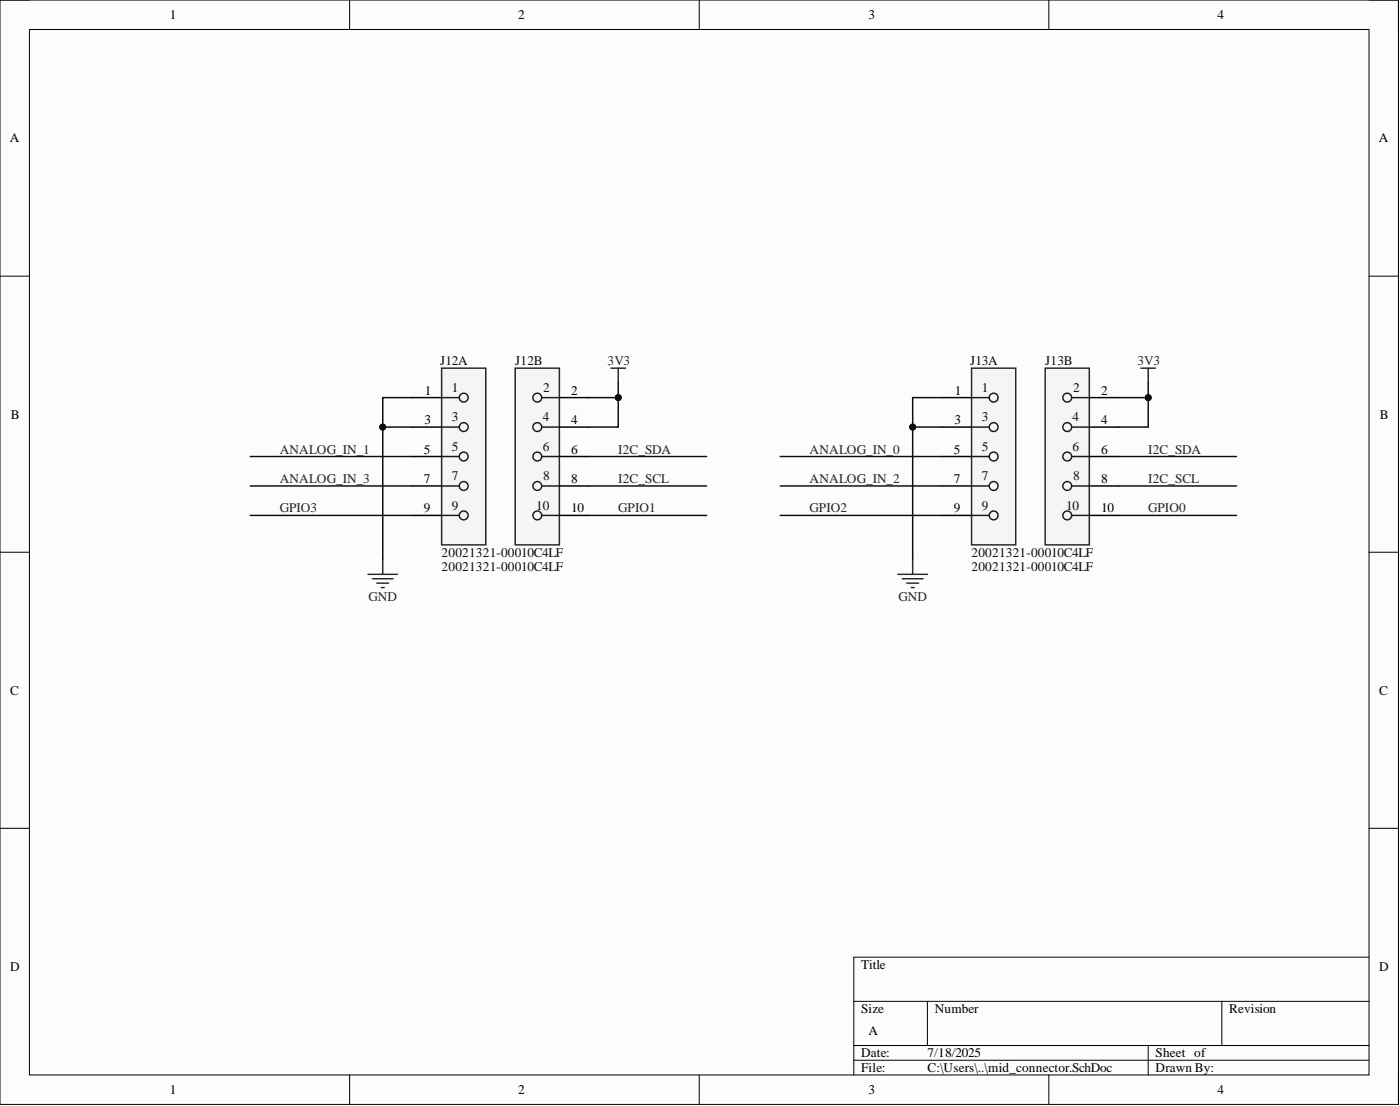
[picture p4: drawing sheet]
<svg xmlns="http://www.w3.org/2000/svg" width="241mm" height="190mm" viewBox="0 0 241 190" stroke-linecap="round" stroke-linejoin="round" font-family="sans-serif">
<path d="M0 0h241v190.2h-241z" fill-rule="evenodd" fill="#fcfcfc"/>
<path d="M0 0h241v190.2h-241z" fill="none" stroke="#000" stroke-width=".17"/>
<path d="M5.1 5.1h230.9v180.1h-230.9z" fill-rule="evenodd" fill="#fcfcfc"/>
<g fill="none" stroke="#000" stroke-width=".17">
<path d="M0 0h5.1M5.1 5.1h230.9v180.1h-230.9zM60.3 0v5.1M120.5 0v5.1M180.8 0v5.1M236 0h5v5.1M0 47.6h5.1M236 47.6h5M0 95.1h5.1M236 95.1h5M0 142.7h5.1M236 142.7h5"/>
<path d="M147.2 172.5h88.8M159.8 172.5v7.6M210.6 172.5v7.6M236 164.9h-88.8v20.3M60.3 185.2v5M120.5 185.2v5M147.2 180.1h88.8M147.2 182.6h88.8M180.8 185.2v5M197.9 180.1v5.1M241 185.2v5"/>
</g>
<path d="M154.8 98.9h5M155.5 99.7h3.6M157.3 96.4v2.5M156.3 100.4h2M157.1 101.2h.5" fill="none" stroke="#262626" stroke-width=".25"/>
<path d="M167.5 63.4h7.6v30.4h-7.6z" fill-rule="evenodd" fill="#f5f5f5"/>
<path d="M167.5 63.4h7.6v30.4h-7.6z" fill="none" stroke="#262626" stroke-width=".25"/>
<g fill="none" stroke="#1c1c1c" stroke-width=".25">
<path d="M167.5 68.5h3M167.5 73.6h3M167.5 78.6h3M167.5 83.7h3M167.5 88.8h3"/>
<circle cx="171.3" cy="78.6" r=".76"/>
<circle cx="171.3" cy="73.6" r=".76"/>
<circle cx="171.3" cy="68.5" r=".76"/>
<circle cx="171.3" cy="83.7" r=".76"/>
<circle cx="171.3" cy="88.8" r=".76"/>
</g>
<path d="M162.4 68.5h5.1M162.4 73.6h5.1M162.4 78.6h5.1M162.4 83.7h5.1M162.4 88.8h5.1" fill="none" stroke="#000" stroke-width=".25"/>
<path d="M180.1 63.4h7.7v30.4h-7.7z" fill-rule="evenodd" fill="#f5f5f5"/>
<path d="M180.1 63.4h7.7v30.4h-7.7zM196.6 63.4h2.6M197.9 63.4v2.6" fill="none" stroke="#262626" stroke-width=".25"/>
<g fill="none" stroke="#1c1c1c" stroke-width=".25">
<path d="M184.7 68.5h3.1M184.7 73.6h3.1M184.7 78.6h3.1M184.7 83.7h3.1M184.7 88.8h3.1"/>
<circle cx="183.9" cy="73.6" r=".76"/>
<circle cx="183.9" cy="78.6" r=".76"/>
<circle cx="183.9" cy="68.5" r=".76"/>
<circle cx="183.9" cy="83.7" r=".76"/>
<circle cx="183.9" cy="88.8" r=".76"/>
</g>
<path d="M187.8 68.5h5M187.8 73.6h5M187.8 78.6h5M187.8 83.7h5M187.8 88.8h5" fill="none" stroke="#000" stroke-width=".25"/>
<path d="M134.5 78.6h27.9M162.4 68.5h-5.1v27.9M134.5 83.7h27.9M134.5 88.8h27.9" fill="none" stroke="#0e0e0e" stroke-width=".25"/>
<circle cx="157.3" cy="73.6" r=".51" fill="#0e0e0e"/>
<circle cx="157.3" cy="73.6" r=".51" fill="none" stroke="#0e0e0e" stroke-width=".17"/>
<path d="M197.9 66v2.5h-5.1" fill="none" stroke="#0e0e0e" stroke-width=".25"/>
<circle cx="197.9" cy="68.5" r=".51" fill="#0e0e0e"/>
<circle cx="197.9" cy="68.5" r=".51" fill="none" stroke="#0e0e0e" stroke-width=".17"/>
<path d="M192.8 78.6h20.3M197.9 68.5v5.1h-5.1M192.8 88.8h20.3M192.8 83.7h20.3" fill="none" stroke="#0e0e0e" stroke-width=".25"/>
<circle cx="197.9" cy="68.5" r=".51" fill="#0e0e0e"/>
<circle cx="197.9" cy="68.5" r=".51" fill="none" stroke="#0e0e0e" stroke-width=".17"/>
<path d="M157.3 73.6h5.1" fill="none" stroke="#0e0e0e" stroke-width=".25"/>
<circle cx="157.3" cy="73.6" r=".51" fill="#0e0e0e"/>
<circle cx="157.3" cy="73.6" r=".51" fill="none" stroke="#0e0e0e" stroke-width=".17"/>
<path d="M63.4 98.9h5.1M64.2 99.7h3.5M66 96.4v2.5M65 100.4h2M65.7 101.2h.5" fill="none" stroke="#262626" stroke-width=".25"/>
<path d="M76.1 63.4h7.6v30.4h-7.6z" fill-rule="evenodd" fill="#f5f5f5"/>
<path d="M76.1 63.4h7.6v30.4h-7.6z" fill="none" stroke="#262626" stroke-width=".25"/>
<g fill="none" stroke="#1c1c1c" stroke-width=".25">
<path d="M76.1 68.5h3.1M76.1 73.6h3.1M76.1 78.6h3.1M76.1 83.7h3.1M76.1 88.8h3.1"/>
<circle cx="79.9" cy="78.6" r=".76"/>
<circle cx="79.9" cy="73.6" r=".76"/>
<circle cx="79.9" cy="68.5" r=".76"/>
<circle cx="79.9" cy="83.7" r=".76"/>
<circle cx="79.9" cy="88.8" r=".76"/>
</g>
<path d="M71 68.5h5.1M71 73.6h5.1M71 78.6h5.1M71 83.7h5.1M71 88.8h5.1" fill="none" stroke="#000" stroke-width=".25"/>
<path d="M88.8 63.4h7.6v30.4h-7.6z" fill-rule="evenodd" fill="#f5f5f5"/>
<path d="M88.8 63.4h7.6v30.4h-7.6zM105.3 63.4h2.5M106.6 63.4v2.6" fill="none" stroke="#262626" stroke-width=".25"/>
<g fill="none" stroke="#1c1c1c" stroke-width=".25">
<path d="M93.4 68.5h3M93.4 73.6h3M93.4 78.6h3M93.4 83.7h3M93.4 88.8h3"/>
<circle cx="92.6" cy="78.6" r=".76"/>
<circle cx="92.6" cy="73.6" r=".76"/>
<circle cx="92.6" cy="68.5" r=".76"/>
<circle cx="92.6" cy="83.7" r=".76"/>
<circle cx="92.6" cy="88.8" r=".76"/>
</g>
<path d="M96.4 68.5h5.1M96.4 73.6h5.1M96.4 78.6h5.1M96.4 83.7h5.1M96.4 88.8h5.1" fill="none" stroke="#000" stroke-width=".25"/>
<path d="M43.1 78.6h27.9M71 68.5h-5v27.9M43.1 83.7h27.9M43.1 88.8h27.9" fill="none" stroke="#0e0e0e" stroke-width=".25"/>
<circle cx="66" cy="73.6" r=".51" fill="#0e0e0e"/>
<circle cx="66" cy="73.6" r=".51" fill="none" stroke="#0e0e0e" stroke-width=".17"/>
<path d="M106.6 66v2.5h-5.1" fill="none" stroke="#0e0e0e" stroke-width=".25"/>
<circle cx="106.6" cy="68.5" r=".51" fill="#0e0e0e"/>
<circle cx="106.6" cy="68.5" r=".51" fill="none" stroke="#0e0e0e" stroke-width=".17"/>
<path d="M101.5 78.6h20.3M106.6 68.5v5.1h-5.1M101.5 88.8h20.3M101.5 83.7h20.3" fill="none" stroke="#0e0e0e" stroke-width=".25"/>
<circle cx="106.6" cy="68.5" r=".51" fill="#0e0e0e"/>
<circle cx="106.6" cy="68.5" r=".51" fill="none" stroke="#0e0e0e" stroke-width=".17"/>
<path d="M66 73.6h5" fill="none" stroke="#0e0e0e" stroke-width=".25"/>
<circle cx="66" cy="73.6" r=".51" fill="#0e0e0e"/>
<circle cx="66" cy="73.6" r=".51" fill="none" stroke="#0e0e0e" stroke-width=".17"/>
<g font-size="2.3">
<text x="29.3" y="3.3">1</text>
<text x="89.3" y="3.3">2</text>
<text x="149.7" y="3.3">3</text>
<text x="209.8" y="3.3">4</text>
<text x="1.7" y="24.5">A</text>
<text x="237.7" y="24.5">A</text>
<text x="73.2" y="68">1</text>
<text x="98.4" y="68">2</text>
<text x="164.6" y="68">1</text>
<text x="189.8" y="68">2</text>
<text x="1.9" y="72.1">B</text>
<text x="73.2" y="73.1">3</text>
<text x="98.4" y="73.1">4</text>
<text x="164.5" y="73.1">3</text>
<text x="189.8" y="73.1">4</text>
<text x="237.8" y="72.1">B</text>
<text x="73.1" y="78.1">5</text>
<text x="73.1" y="83.2">7</text>
<text x="98.4" y="78.1">6</text>
<text x="98.4" y="83.2">8</text>
<text x="164.4" y="78.1">5</text>
<text x="164.4" y="83.2">7</text>
<text x="189.8" y="78.1">6</text>
<text x="189.8" y="83.2">8</text>
<text x="73.1" y="88.3">9</text>
<text x="98.4" y="88.3">10</text>
<text x="164.4" y="88.3">9</text>
<text x="189.8" y="88.3">10</text>
<text x="1.8" y="119.6">C</text>
<text x="237.7" y="119.6">C</text>
<text x="1.8" y="167.2">D</text>
<text x="148.4" y="166.9">Title</text>
<text x="237.7" y="167.2">D</text>
<text x="148.4" y="174.5">Size</text>
<text x="149.7" y="178.3">A</text>
<text x="161.1" y="174.5">Number</text>
<text x="211.9" y="174.5">Revision</text>
<text x="148.4" y="182.1">Date:</text>
<text x="148.4" y="184.6">File:</text>
<text x="159.8" y="182.1">7/18/2025</text>
<text x="159.8" y="184.6">C:\Users\..\mid_connector.SchDoc</text>
<text x="199.2" y="182.1">Sheet of</text>
<text x="199.2" y="184.6">Drawn By:</text>
<text x="29.3" y="188.5">1</text>
<text x="89.3" y="188.5">2</text>
<text x="149.7" y="188.5">3</text>
<text x="209.8" y="188.5">4</text>
</g>
<g font-size="2.3" fill="#0e0e0e">
<text x="75.9" y="62.9">J12A</text>
<text x="88.8" y="62.9">J12B</text>
<text x="167.2" y="62.9">J13A</text>
<text x="180.1" y="62.9">J13B</text>
<text x="77.9" y="67.5">1</text>
<text x="93.6" y="67.5">2</text>
<text x="169.2" y="67.5">1</text>
<text x="185" y="67.5">2</text>
<text x="77.9" y="72.5">3</text>
<text x="77.9" y="77.6">5</text>
<text x="93.5" y="72.5">4</text>
<text x="93.5" y="77.6">6</text>
<text x="169.2" y="72.5">3</text>
<text x="169.2" y="77.6">5</text>
<text x="184.9" y="72.5">4</text>
<text x="184.9" y="77.6">6</text>
<text x="77.9" y="82.7">7</text>
<text x="93.6" y="82.7">8</text>
<text x="169.2" y="82.7">7</text>
<text x="185" y="82.7">8</text>
<text x="77.9" y="87.8">9</text>
<text x="92.4" y="87.8">10</text>
<text x="169.2" y="87.8">9</text>
<text x="183.8" y="87.8">10</text>
<text x="76.1" y="95.9">20021321-00010C4LF</text>
<text x="167.5" y="95.9">20021321-00010C4LF</text>
<text x="76.1" y="98.4">20021321-00010C4LF</text>
<text x="167.5" y="98.4">20021321-00010C4LF</text>
</g>
<g font-size="2.3" fill="#262626">
<text x="104.7" y="62.9">3V3</text>
<text x="196" y="62.9">3V3</text>
<text x="48.2" y="78.1">ANALOG_IN_1</text>
<text x="48.2" y="83.2">ANALOG_IN_3</text>
<text x="106.6" y="78.1">I2C_SDA</text>
<text x="106.6" y="83.2">I2C_SCL</text>
<text x="139.5" y="78.1">ANALOG_IN_0</text>
<text x="139.5" y="83.2">ANALOG_IN_2</text>
<text x="197.9" y="78.1">I2C_SDA</text>
<text x="197.9" y="83.2">I2C_SCL</text>
<text x="48.2" y="88.3">GPIO3</text>
<text x="106.6" y="88.3">GPIO1</text>
<text x="139.5" y="88.3">GPIO2</text>
<text x="197.9" y="88.3">GPIO0</text>
<text x="63.5" y="103.5">GND</text>
<text x="154.9" y="103.5">GND</text>
</g>
</svg>
